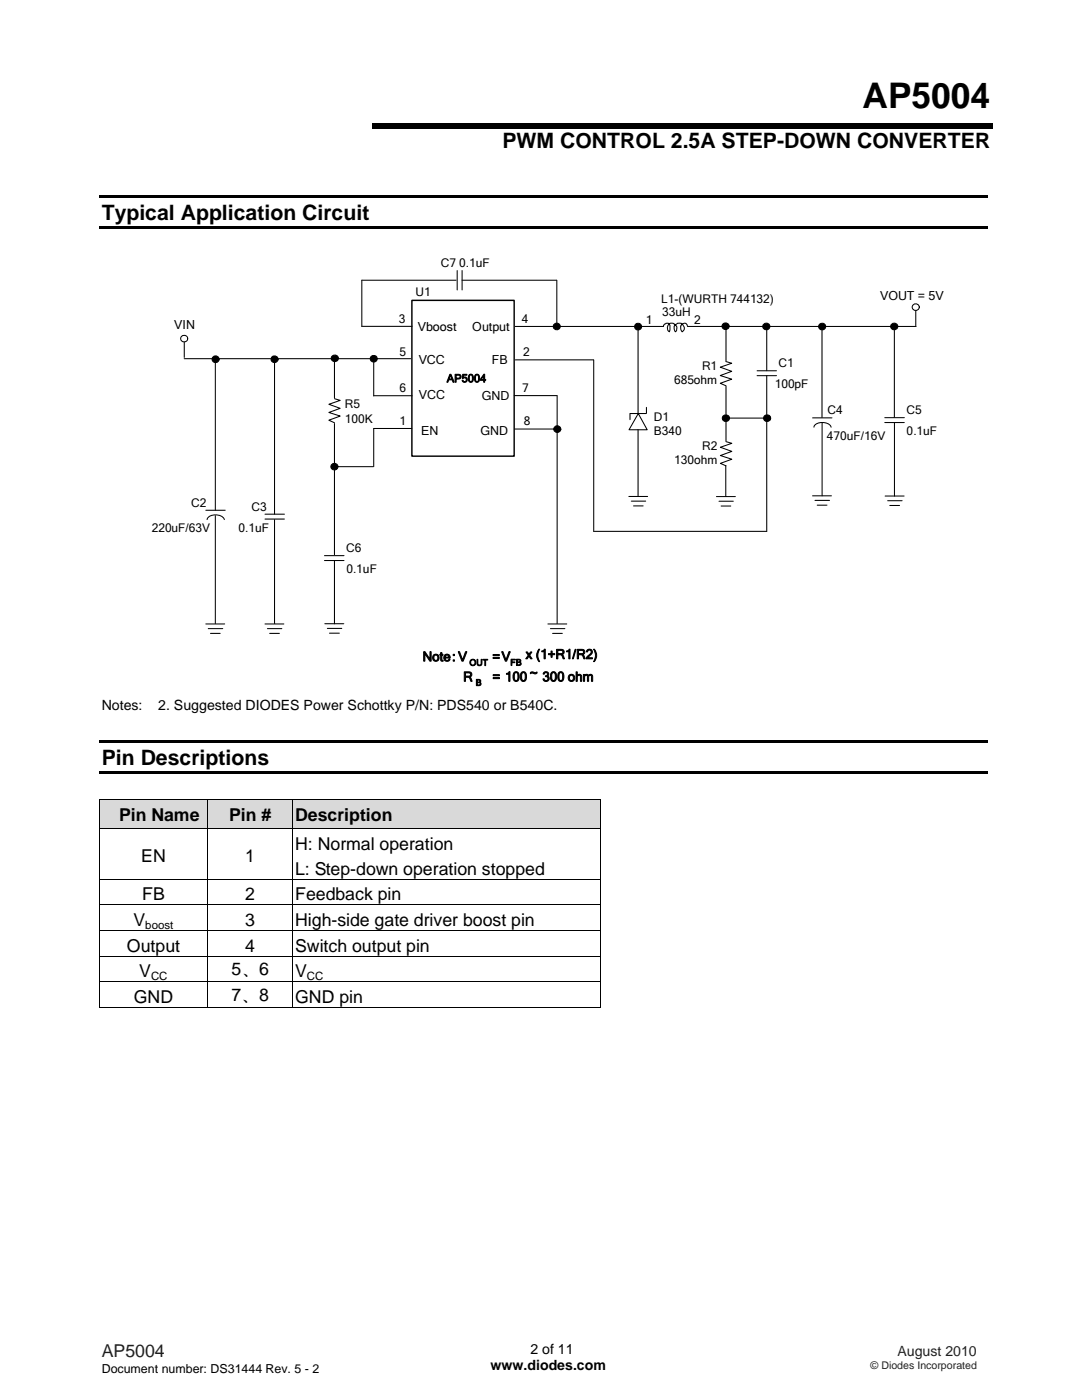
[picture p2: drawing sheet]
<svg xmlns="http://www.w3.org/2000/svg" width="216mm" height="279mm" viewBox="0 0 216 279" stroke-linecap="round" stroke-linejoin="round" font-family="sans-serif">
<path d="M19.8 39h177.2v.5h-177.2zM74.3 24.5h123.8v1.1h-123.8zM19.8 45.1h177.2v.5h-177.2z" fill="#000"/>
<path d="M82.2 59.9h20.4v31.1h-20.4z" fill="#fff"/>
<path d="M82.2 59.9h20.4v31.1h-20.4z" fill="none" stroke="#000" stroke-width=".29"/>
<path d="M36.7 71.6h45.3M72.2 65.1h10M74.6 79h7.6" fill="none" stroke="#000" stroke-width=".21"/>
<circle cx="36.8" cy="67.6" r=".68" fill="#fff"/>
<g fill="none" stroke="#000" stroke-width=".21">
<path d="M36.8 68.3v3M43 71.8v30M54.8 71.8v30.8M102.6 79h8.5M102.8 65.2h29.5M102.8 71.8h15.7M111.2 78.9v45.5M118.5 71.9v34.1M127.3 65.2v17.3M132.4 65.2a.67 .67 0 0 1 .5-.7 .67 .67 0 0 1 .8 .4l-.1 1.3a.92 .92 0 0 1-.2-1.5 .92 .92 0 0 1 1.5 .3l.2 .5-.2 .6a.36 .36 0 0 1-.4-.4v-.6a1.02 1.02 0 0 1 1.4-.5 1.02 1.02 0 0 1 .4 1.4l-.1 .2a.91 .91 0 0 1-.4-1.1 .91 .91 0 0 1 1-.6l.4 .7M137.3 65.2h45.5M144.8 72.2l1.2 .3-2.3 .8 2.3 .8-2.3 .9 2.3 .7-2.3 .8 1.1 .5"/>
<path d="M144.9 65.1v7M144.9 77.1v10.9M151.1 74h3.8M151.1 75h3.8M153 65.1v8.9M164 65.2v18.1M82.1 85.5h-7.5v7.6M102.7 85.6h8.7M125.5 99.1h3.7M125.8 82.5h3.1M127.4 82.5l1.7 3.3h-3.6zM176.6 83.4h3.8"/>
<path d="M176.6 84.3h3.8M176.6 99h3.8M177.1 99.9h2.9M178.5 84.4v14.6M41.1 101.8h3.8M43 102.9v21.5M52.9 102.6h3.8M52.9 103.6h3.8M54.8 103.7v20.7M126 100h2.8M126.4 101h1.9M177.5 100.9h2"/>
<path d="M41.1 124.5h3.7M41.6 125.5h2.8M42 126.4h1.9M52.9 124.5h3.7M53.4 125.5h2.8M53.8 126.4h2M64.8 124.5h3.8M65.3 125.4h2.9M65.7 126.4h2M109.3 124.5h3.8M109.8 125.5h2.9M110.3 126.4h1.9"/>
<circle cx="36.8" cy="67.6" r=".68"/>
<circle cx="43" cy="71.7" r=".69"/>
<circle cx="54.8" cy="71.7" r=".69"/>
<circle cx="127.3" cy="65.2" r=".69"/>
<circle cx="144.8" cy="65.1" r=".69"/>
<circle cx="152.9" cy="65.2" r=".68"/>
<circle cx="153.1" cy="83.5" r=".7"/>
</g>
<g fill="#000">
<circle cx="43" cy="71.7" r=".69"/>
<circle cx="54.8" cy="71.7" r=".69"/>
<circle cx="127.3" cy="65.2" r=".69"/>
<circle cx="144.8" cy="65.1" r=".69"/>
<circle cx="152.9" cy="65.2" r=".68"/>
<circle cx="153.1" cy="83.5" r=".7"/>
</g>
<circle cx="182.7" cy="61.3" r=".69" fill="#fff"/>
<g fill="none" stroke="#000" stroke-width=".21">
<path d="M91 55.9h-18.8v9.3M91.2 54v3.9M92.2 54v3.9M92.2 55.9h18.9M111.1 55.9v9.3M66.7 79.6l1.2 .3-2.3 .8 2.3 .8-2.3 .8 2.3 .7-2.3 .9 1.1 .5M66.7 71.6v7.8M74.6 71.2v7.8M153 75v31h-34.5M178.5 65.3v18M182.7 62v3.1M66.7 84.5v26.2"/>
<path d="M66.8 93.1h7.7M125.7 82.5v1.3M127.3 85.7v13.3M129 81.3v1.2M143 99.1h3.7M144.8 83.4h8.2M144.8 92.9v6.1M144.9 88.1l1.1 .4-2.3 .8 2.3 .8-2.3 .8 2.3 .8-2.3 .8 1.2 .5M162.1 83.4h3.9M162.1 99h3.8M162.4 85.3a1.89 1.89 0 0 1 2.6-.8l.5 .2 .3 .6M162.6 99.9h2.9"/>
<path d="M164 84.4v14.6M41.3 103.7a2.01 2.01 0 0 1 3.1-.5l.4 .5M64.7 110.9h3.9M64.7 111.9h3.9M66.7 111.9v12.6M143.5 100h2.8M143.9 101h1.9M163.1 100.8h1.9"/>
<circle cx="66.8" cy="71.5" r=".68"/>
<circle cx="74.6" cy="71.6" r=".68"/>
<circle cx="111.1" cy="65.2" r=".69"/>
<circle cx="164.1" cy="65.2" r=".68"/>
<circle cx="178.4" cy="65.2" r=".69"/>
<circle cx="182.7" cy="61.3" r=".69"/>
<circle cx="66.7" cy="93.1" r=".69"/>
<circle cx="111.2" cy="85.7" r=".69"/>
<circle cx="144.9" cy="83.5" r=".69"/>
</g>
<g fill="#000">
<circle cx="66.8" cy="71.5" r=".68"/>
<circle cx="74.6" cy="71.6" r=".68"/>
<circle cx="111.1" cy="65.2" r=".69"/>
<circle cx="164.1" cy="65.2" r=".68"/>
<circle cx="178.4" cy="65.2" r=".69"/>
<circle cx="66.7" cy="93.1" r=".69"/>
<circle cx="111.2" cy="85.7" r=".69"/>
<circle cx="144.9" cy="83.5" r=".69"/>
</g>
<path d="M19.8 147.8h177.2v.5h-177.2zM19.8 153.9h177.2v.5h-177.2z" fill="#000"/>
<g fill="#d9d9d9">
<path d="M19.9 159.7h21.5v5.6h-21.5z"/>
<path d="M20.3 160.5h20.7v4h-20.7z"/>
<path d="M41.6 159.7h16.7v5.6h-16.7z"/>
<path d="M42 160.5h15.9v4h-15.9z"/>
<path d="M58.5 159.7h61.2v5.6h-61.2z"/>
<path d="M58.9 160.5h60.4v4h-60.4z"/>
</g>
<path d="M19.7 159.5h.2v.2h-.2zM119.7 159.5h.2v.2h-.2zM119.7 201h.2v.1h-.2z" fill="#000"/>
<g fill="none" stroke="#000" stroke-width=".2">
<path d="M19.7 159.6h100.2M19.8 159.7v5.6M41.5 159.7v5.6M58.4 159.7v5.6M119.8 159.7v5.6M19.7 165.4h100.2M19.7 175.5h100.2M19.8 165.5v9.9M19.8 175.6v4.9M41.5 165.5v9.9M41.5 175.6v4.9M58.4 165.5v9.9"/>
<path d="M58.4 175.6v4.9M119.8 165.5v9.9M119.8 175.6v4.9M19.7 180.6h100.2M19.7 185.7h100.2M19.7 190.8h100.2M19.7 195.9h100.2M19.8 180.7v4.9M19.8 185.8v4.9M19.8 190.9v5M19.8 196v5.1M41.5 180.7v4.9"/>
<path d="M41.5 185.8v4.9M41.5 190.9v5M41.5 196v5.1M58.4 180.7v4.9M58.4 185.8v4.9M58.4 190.9v5M58.4 196v5.1M119.8 180.7v4.9M119.8 185.8v4.9M119.8 190.9v5M119.8 196v5.1M19.7 201.1h21.7"/>
<path d="M41.6 201.1h16.7M58.5 201.1h61.2"/>
</g>
<text font-size="7" x="172.1" y="21.6">AP5004</text>
<g font-size="4.2">
<text x="100.2" y="29.5">PWM CONTROL 2.5A STEP-DOWN CONVERTER</text>
<text x="20.3" y="43.8">Typical Application Circuit</text>
<text x="20.3" y="152.6">Pin Descriptions</text>
</g>
<g font-size="3.5">
<text x="23.7" y="163.8">Pin Name</text>
<text x="45.7" y="163.8">Pin #</text>
<text x="58.9" y="163.8">Description</text>
<text x="28.2" y="172.1">EN</text>
<text x="48.9" y="172.1">1</text>
<text x="58.9" y="169.6">H: Normal operation</text>
<text x="28.4" y="179.7">FB</text>
<text x="48.9" y="179.7">2</text>
<text x="58.9" y="174.6">L: Step-down operation stopped</text>
<text x="58.9" y="179.7">Feedback pin</text>
<text x="26.6" y="184.8">V</text>
<text x="48.9" y="184.8">3</text>
<text x="58.9" y="184.8">High-side gate driver boost pin</text>
<text x="25.3" y="189.9">Output</text>
<text x="48.9" y="189.9">4</text>
<text x="58.9" y="189.9">Switch output pin</text>
<text x="27.8" y="195.1">V</text>
<text x="46.2" y="194.6">5、6</text>
<text x="58.9" y="195.1">V</text>
<text x="26.7" y="200.2">GND</text>
<text x="46.2" y="199.7">7、8</text>
<text x="58.9" y="200.2">GND pin</text>
</g>
<text font-size="3.5" fill="#231f20" x="20.3" y="270.9">AP5004</text>
<g font-size="2.8">
<text x="20.3" y="141.6">Notes:</text>
<text x="31.6" y="141.6">2. Suggested DIODES Power Schottky P/N: PDS540 or B540C.</text>
<text x="97.9" y="273.5">www.diodes.com</text>
<text x="105.9" y="270.2">2 of 11</text>
</g>
<text font-size="2.8" fill="#231f20" x="179.1" y="270.6">August 2010</text>
<g font-size="2.7">
<text x="84.3" y="132">Note: V</text>
<text x="98.2" y="132">= V</text>
<text x="104.9" y="131.5">x (1+R1/R2)</text>
<text x="92.4" y="136">R</text>
<text x="98.3" y="136">= 100 ~ 300 ohm</text>
</g>
<g font-size="2.5">
<text x="175.6" y="59.9">VOUT = 5V</text>
<text x="34.8" y="65.6">VIN</text>
<text x="83.4" y="66.1">Vboost</text>
<text x="94.2" y="66.1">Output</text>
<text x="83.5" y="72.6">VCC</text>
<text x="98.2" y="72.6">FB</text>
<text x="83.6" y="79.7">VCC</text>
<text x="96.1" y="79.9">GND</text>
<text x="84.1" y="86.8">EN</text>
<text x="95.9" y="86.7">GND</text>
<text x="20.3" y="274">Document number: DS31444 Rev. 5 - 2</text>
</g>
<g font-size="2.4">
<text x="88" y="53.2">C7 0.1uF</text>
<text x="82.9" y="59.1">U1</text>
<text x="79.6" y="64.4">3</text>
<text x="104.1" y="64.4">4</text>
<text x="128.9" y="64.6">1</text>
<text x="132" y="60.4">L1-(WURTH 744132)</text>
<text x="132.1" y="63.1">33uH</text>
<text x="138.5" y="64.6">2</text>
<text x="79.7" y="71">5</text>
<text x="104.4" y="71">2</text>
<text x="134.5" y="76.6">685ohm</text>
<text x="140.1" y="73.8">R1</text>
<text x="154.6" y="77.4">100pF</text>
<text x="155.4" y="73.3">C1</text>
<text x="68.8" y="81.5">R5</text>
<text x="79.7" y="78.3">6</text>
<text x="104.2" y="78.1">7</text>
<text x="165.1" y="82.7">C4</text>
<text x="180.9" y="82.7">C5</text>
<text x="68.8" y="84.3">100K</text>
<text x="79.7" y="84.8">1</text>
<text x="104.5" y="84.8">8</text>
<text x="130.5" y="84">D1</text>
<text x="130.5" y="86.9">B340</text>
<text x="140.1" y="89.8">R2</text>
<text x="165" y="87.8">470uF/16V</text>
<text x="180.9" y="86.8">0.1uF</text>
<text x="134.5" y="92.7">130ohm</text>
<text x="38.1" y="101.1">C2</text>
<text x="50.2" y="101.9">C3</text>
<text x="30.3" y="106.2">220uF/63V</text>
<text x="47.6" y="106.1">0.1uF</text>
<text x="69.1" y="110.2">C6</text>
<text x="69.1" y="114.3">0.1uF</text>
</g>
<g font-size="2.3">
<text x="29" y="185.4">boost</text>
<text x="30.1" y="195.6">CC</text>
<text x="61.2" y="195.6">CC</text>
</g>
<text font-size="2.2" x="89.2" y="76.3">AP5004</text>
<text font-size="2.1" fill="#231f20" x="173.7" y="273.2">© Diodes Incorporated</text>
<g font-size="1.8">
<text x="93.7" y="132.8">OUT</text>
<text x="94.9" y="136.8">B</text>
<text x="101.8" y="132.8">FB</text>
</g>
</svg>
